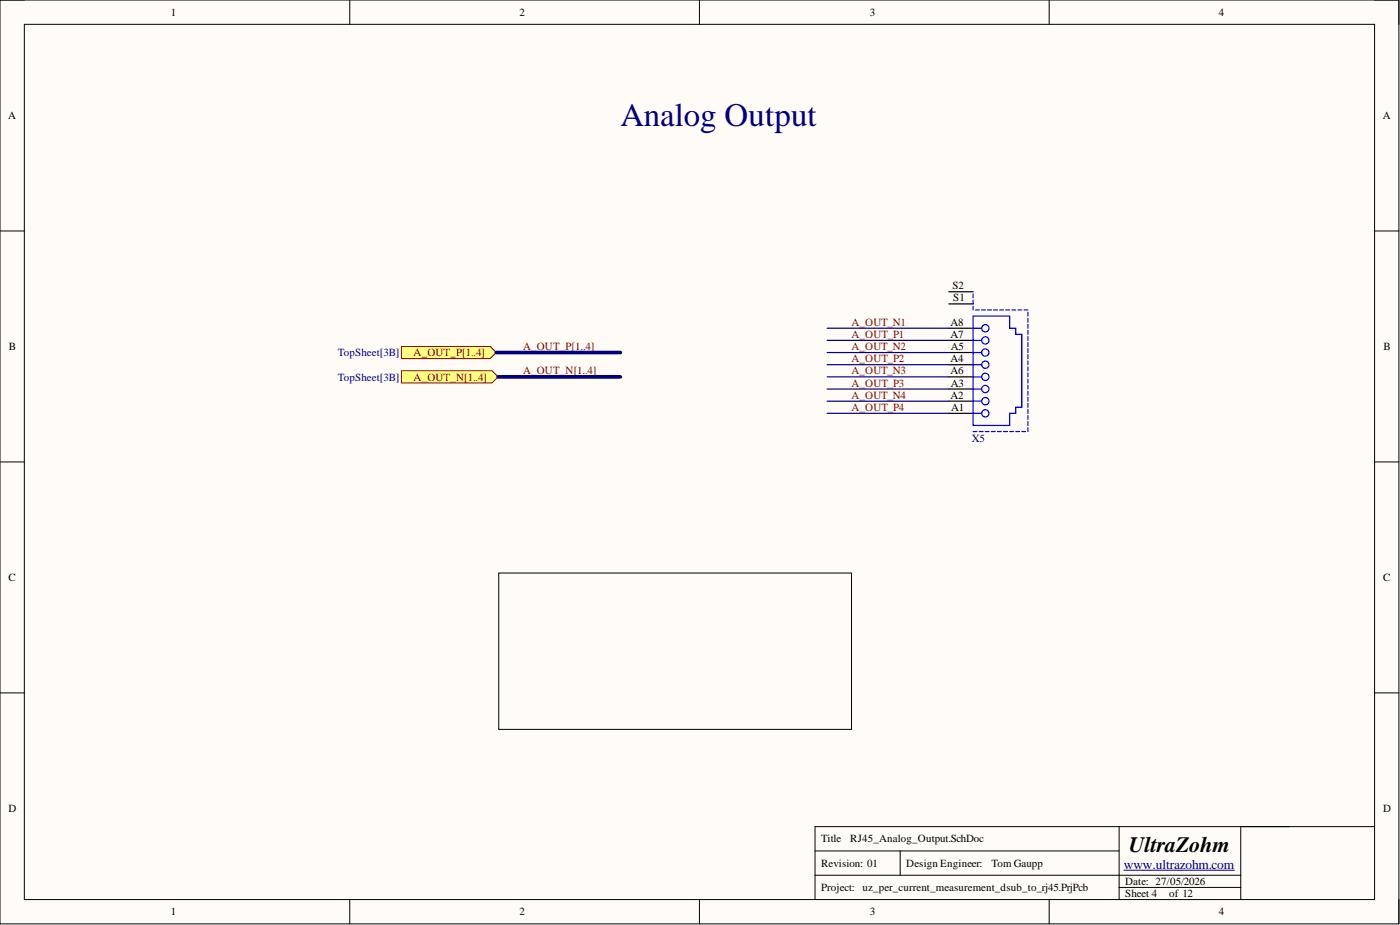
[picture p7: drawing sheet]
<svg xmlns="http://www.w3.org/2000/svg" width="292mm" height="193mm" viewBox="0 0 292 193" stroke-linecap="round" stroke-linejoin="round" font-family="sans-serif">
<path d="M0 0h291.9v192.7h-291.9z" fill-rule="evenodd" fill="#fffcf8"/>
<path d="M0 0h291.9v192.7h-291.9z" fill="none" stroke="#000" stroke-width=".21"/>
<path d="M5.1 5.1h281.7v182.6h-281.7z" fill-rule="evenodd" fill="#fffcf8"/>
<g fill="none" stroke="#000" stroke-width=".21">
<path d="M0 0h5.1M5.1 5.1h281.7v182.6h-281.7zM73 0v5.1M145.9 0v5.1M218.9 0v5.1M286.8 0h5.1v5.1M0 48.2h5.1M286.8 48.2h5.1M0 96.4h5.1M286.8 96.4h5.1M0 144.6h5.1M286.8 144.6h5.1"/>
<path d="M170 177.5h63.5M187.8 177.5v5.1M233.5 172.4v15.3M258.9 172.4v15.3M286.8 172.4h-116.8v15.3M73 187.7v5M145.9 187.7v5M170 182.6h88.9M218.9 187.7v5M233.5 185.1h25.4M291.9 187.7v5"/>
</g>
<path d="M234.5 181.5h23.1" fill="none" stroke="#000080" stroke-width=".21"/>
<g fill="none" stroke="#00f" stroke-width=".25">
<path d="M203 65.9h7.7v2.6h1.2v1.2h1.3v15.3h-1.3v1.2h-1.2v2.6h-7.7zM203 71h1.8M203 76.1h1.8M203 73.5h1.8M203 68.5h1.8M203 78.6h1.8M203 61.3v.8M203 62.6v.8M203 63.9v.8M203.5 64.7h.8M204.8 64.7h.8M206.1 64.7h.7"/>
<path d="M207.3 64.7h.8M208.6 64.7h.8M209.9 64.7h.8M211.1 64.7h.8M212.4 64.7h.8M213.7 64.7h.8M214.5 65.1v.8M214.5 66.4v.8M214.5 67.7v.8M214.5 68.9v.8M214.5 70.2v.8M214.5 71.5v.8"/>
<path d="M214.5 72.8v.7M214.5 74v.8M214.5 75.3v.8M214.5 76.6v.7M214.5 77.8v.8M214.5 79.1v.8M203 81.2h1.8M203 86.2h1.8M203 83.7h1.8M203 90h.8M204.3 90h.8M205.6 90h.8"/>
<path d="M206.8 90h.8M208.1 90h.8M209.4 90h.8M210.7 90h.7M211.9 90h.8M213.2 90h.8M214.5 80.4v.8M214.5 81.6v.8M214.5 82.9v.8M214.5 84.2v.8M214.5 85.4v.8M214.5 86.7v.8"/>
<path d="M214.5 88v.8M214.5 89.2v.8"/>
<circle cx="205.6" cy="71" r=".76"/>
<circle cx="205.6" cy="78.6" r=".76"/>
<circle cx="205.6" cy="73.5" r=".76"/>
<circle cx="205.6" cy="76.1" r=".76"/>
<circle cx="205.6" cy="68.5" r=".76"/>
<circle cx="205.6" cy="86.2" r=".76"/>
<circle cx="205.6" cy="81.2" r=".76"/>
<circle cx="205.6" cy="83.7" r=".76"/>
</g>
<path d="M198 76.1h5M198 73.5h5M198 78.6h5M198 71h5M198 68.5h5M198 63.4h5M198 60.9h5M198 86.2h5M198 83.7h5M198 81.2h5" fill="none" stroke="#000" stroke-width=".25"/>
<path d="M83.8 72.3h18.5l1.2 1.2-1.2 1.3h-18.5z" fill-rule="evenodd" fill="#ffff80"/>
<path d="M83.8 72.3h18.5l1.2 1.2-1.2 1.3h-18.5z" fill="none" stroke="#800000" stroke-width=".21"/>
<path d="M83.8 77.3h18.9l1.2 1.3-1.2 1.3h-18.9z" fill-rule="evenodd" fill="#ffff80"/>
<path d="M83.8 77.3h18.9l1.2 1.3-1.2 1.3h-18.9z" fill="none" stroke="#800000" stroke-width=".21"/>
<path d="M104.1 119.5h73.6v32.7h-73.6z" fill="none" stroke="#000" stroke-width=".21"/>
<path d="M172.6 68.5h25.4M172.6 71h25.4M172.6 73.5h25.4M172.6 76.1h25.4M172.6 78.6h25.4M172.6 81.2h25.4M172.6 83.7h25.4M172.6 86.2h25.4" fill="none" stroke="#000080" stroke-width=".25"/>
<path d="M103.5 73.5h25.9M103.9 78.6h25.5" fill="none" stroke="#000080" stroke-width=".76"/>
<text font-size="6.8" fill="#000080" x="129.4" y="26.4">Analog Output</text>
<text font-size="4.6" x="235.5" y="177.8">UltraZohm</text>
<text font-size="2.8" fill="#000080" x="234.5" y="181.2">www.ultrazohm.com</text>
<g font-size="2.3">
<text x="35.6" y="3.3">1</text>
<text x="108.4" y="3.3">2</text>
<text x="181.5" y="3.3">3</text>
<text x="254.3" y="3.3">4</text>
<text x="1.7" y="24.9">A</text>
<text x="288.5" y="24.9">A</text>
<text x="198.7" y="60.4">S2</text>
<text x="198.9" y="62.9">S1</text>
<text x="198.3" y="70.5">A7</text>
<text x="198.3" y="68">A8</text>
<text x="1.9" y="73">B</text>
<text x="198.3" y="75.6">A4</text>
<text x="198.4" y="73">A5</text>
<text x="288.7" y="73">B</text>
<text x="198.3" y="83.2">A2</text>
<text x="198.3" y="78.1">A6</text>
<text x="198.4" y="80.6">A3</text>
<text x="198.5" y="85.7">A1</text>
<text x="1.8" y="121.2">C</text>
<text x="288.6" y="121.2">C</text>
<text x="1.8" y="169.4">D</text>
<text x="288.6" y="169.4">D</text>
<text x="171.3" y="175.7">Title</text>
<text x="177.4" y="175.7">RJ45_Analog_Output.SchDoc</text>
<text x="171.3" y="180.8">Revision: 01</text>
<text x="171.3" y="185.9">Project: uz_per_current_measurement_dsub_to_rj45.PrjPcb</text>
<text x="189.1" y="180.8">Design Engineer:</text>
<text x="206.8" y="180.8">Tom Gaupp</text>
<text x="234.8" y="184.6">Date: 27/05/2026</text>
<text x="35.6" y="191">1</text>
<text x="108.4" y="191">2</text>
<text x="181.5" y="191">3</text>
<text x="234.8" y="187.2">Sheet 4</text>
<text x="243.9" y="187.2">of 12</text>
<text x="254.3" y="191">4</text>
</g>
<g font-size="2.3" fill="#800000">
<text x="177.7" y="68">A_OUT_N1</text>
<text x="177.7" y="70.5">A_OUT_P1</text>
<text x="86.3" y="74.3">A_OUT_P[1..4]</text>
<text x="109.1" y="73">A_OUT_P[1..4]</text>
<text x="177.7" y="73">A_OUT_N2</text>
<text x="177.7" y="75.6">A_OUT_P2</text>
<text x="86.3" y="79.4">A_OUT_N[1..4]</text>
<text x="109.1" y="78.1">A_OUT_N[1..4]</text>
<text x="177.7" y="78.1">A_OUT_N3</text>
<text x="177.7" y="83.2">A_OUT_N4</text>
<text x="177.7" y="80.6">A_OUT_P3</text>
<text x="177.7" y="85.7">A_OUT_P4</text>
</g>
<g font-size="2.3" fill="#000080">
<text x="70.5" y="74.3">TopSheet[3B]</text>
<text x="70.5" y="79.4">TopSheet[3B]</text>
<text x="202.8" y="92.3">X5</text>
</g>
</svg>
